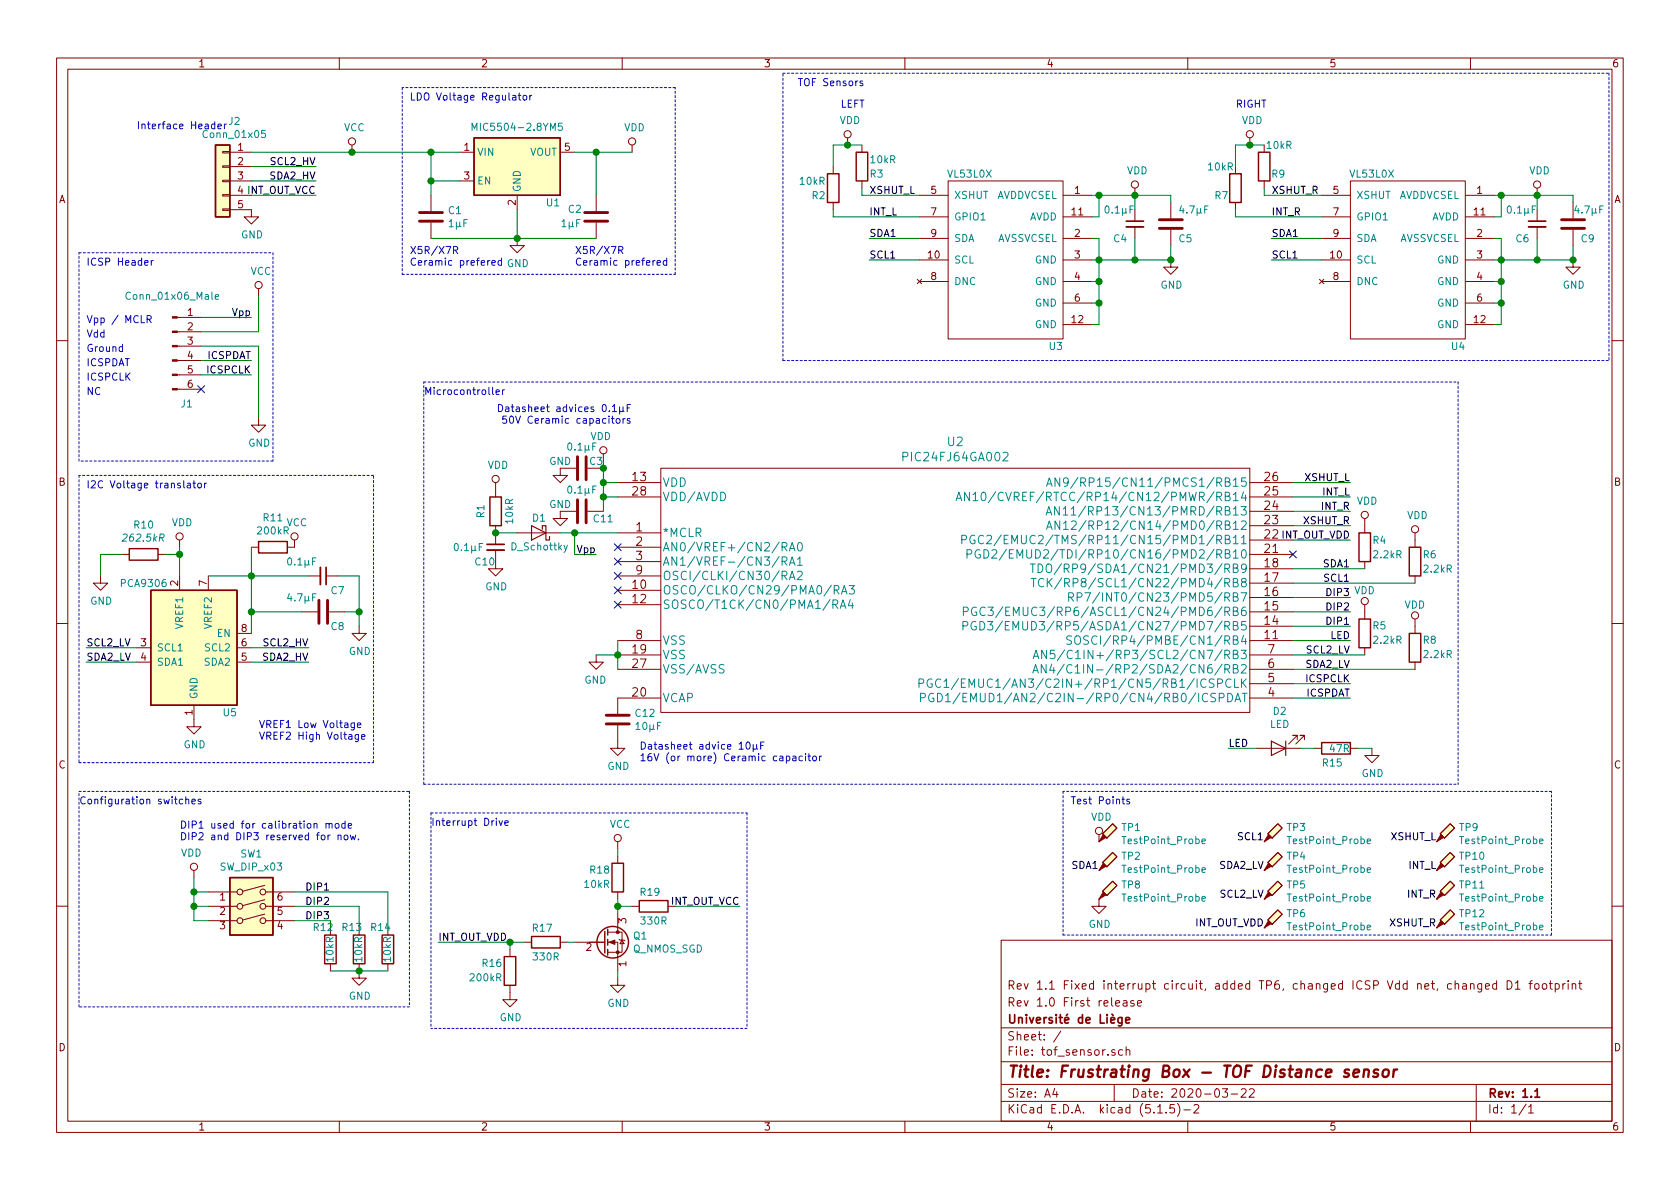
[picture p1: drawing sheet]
EESchema Schematic File Version 4
EELAYER 30 0
EELAYER END
$Descr A4 11693 8268
encoding utf-8
Sheet 1 1
Title "Frustrating Box - TOF Distance sensor"
Date "2020-03-22"
Rev "1.1"
Comp "Université de Liège"
Comment1 "Rev 1.0 First release"
Comment2 "Rev 1.1 Fixed interrupt circuit, added TP6, changed ICSP Vdd net, changed D1 footprint"
Comment3 ""
Comment4 ""
$EndDescr
$Comp
L distance_sensors:VL53L0X U3
U 1 1
P 7000 1600
F 0 "U3" H 7350 800 50  0000 C CNN
F 1 "VL53L0X" H 6750 2000 50  0000 C CNN
F 2 "footprints:VL53L0X" H 7000 1500 50  0001 C CNN
F 3 "" H 7000 1500 50  0001 C CNN
	1    7000 1600
	1    0    0    -1  
$EndComp
Text Label 9400 3950 2    50   ~ 0
SDA1
Text Label 9400 4050 2    50   ~ 0
SCL1
Text Label 9400 4650 2    50   ~ 0
SDA2_LV
$Comp
L Device:R R4
U 1 1
P 9500 3800
F 0 "R4" H 9550 3850 50  0000 L CNN
F 1 "2.2kR" H 9550 3750 50  0000 L CNN
F 2 "Resistors_SMD:R_1206_HandSoldering" V 9430 3800 50  0001 C CNN
F 3 "~" H 9500 3800 50  0001 C CNN
	1    9500 3800
	1    0    0    -1  
$EndComp
$Comp
L Device:R R6
U 1 1
P 9850 3900
F 0 "R6" H 9900 3950 50  0000 L CNN
F 1 "2.2kR" H 9900 3850 50  0000 L CNN
F 2 "Resistors_SMD:R_1206_HandSoldering" V 9780 3900 50  0001 C CNN
F 3 "~" H 9850 3900 50  0001 C CNN
	1    9850 3900
	1    0    0    -1  
$EndComp
$Comp
L Device:R R5
U 1 1
P 9500 4400
F 0 "R5" H 9550 4350 50  0000 L CNN
F 1 "2.2kR" H 9550 4450 50  0000 L CNN
F 2 "Resistors_SMD:R_1206_HandSoldering" V 9430 4400 50  0001 C CNN
F 3 "~" H 9500 4400 50  0001 C CNN
	1    9500 4400
	1    0    0    1   
$EndComp
$Comp
L Device:R R8
U 1 1
P 9850 4500
F 0 "R8" H 9900 4450 50  0000 L CNN
F 1 "2.2kR" H 9900 4550 50  0000 L CNN
F 2 "Resistors_SMD:R_1206_HandSoldering" V 9780 4500 50  0001 C CNN
F 3 "~" H 9850 4500 50  0001 C CNN
	1    9850 4500
	1    0    0    1   
$EndComp
Text Notes 5850 750  0    50   ~ 0
LEFT
Text Label 6050 1650 0    50   ~ 0
SDA1
Text Label 6050 1800 0    50   ~ 0
SCL1
Text Label 8850 1650 0    50   ~ 0
SDA1
Text Label 8850 1800 0    50   ~ 0
SCL1
$Comp
L power:VDD #PWR015
U 1 1
P 9500 3650
F 0 "#PWR015" H 9500 3500 50  0001 C CNN
F 1 "VDD" H 9517 3823 50  0000 C CNN
F 2 "" H 9500 3650 50  0001 C CNN
F 3 "" H 9500 3650 50  0001 C CNN
	1    9500 3650
	1    0    0    -1  
$EndComp
$Comp
L power:VDD #PWR017
U 1 1
P 9850 3750
F 0 "#PWR017" H 9850 3600 50  0001 C CNN
F 1 "VDD" H 9867 3923 50  0000 C CNN
F 2 "" H 9850 3750 50  0001 C CNN
F 3 "" H 9850 3750 50  0001 C CNN
	1    9850 3750
	1    0    0    -1  
$EndComp
$Comp
L power:VDD #PWR016
U 1 1
P 9500 4250
F 0 "#PWR016" H 9500 4100 50  0001 C CNN
F 1 "VDD" H 9500 4400 50  0000 C CNN
F 2 "" H 9500 4250 50  0001 C CNN
F 3 "" H 9500 4250 50  0001 C CNN
	1    9500 4250
	-1   0    0    -1  
$EndComp
$Comp
L power:VDD #PWR018
U 1 1
P 9850 4350
F 0 "#PWR018" H 9850 4200 50  0001 C CNN
F 1 "VDD" H 9850 4500 50  0000 C CNN
F 2 "" H 9850 4350 50  0001 C CNN
F 3 "" H 9850 4350 50  0001 C CNN
	1    9850 4350
	-1   0    0    -1  
$EndComp
Text Label 6050 1350 0    50   ~ 0
XSHUT_L
Text Label 8850 1350 0    50   ~ 0
XSHUT_R
Text Label 6050 1500 0    50   ~ 0
INT_L
Text Label 8850 1500 0    50   ~ 0
INT_R
Wire Wire Line
	8850 1800 9200 1800
Wire Wire Line
	8850 1650 9200 1650
Wire Wire Line
	6050 1800 6400 1800
Wire Wire Line
	6050 1650 6400 1650
$Comp
L power:GND #PWR010
U 1 1
P 4150 4550
F 0 "#PWR010" H 4150 4300 50  0001 C CNN
F 1 "GND" H 4155 4377 50  0000 C CNN
F 2 "" H 4150 4550 50  0001 C CNN
F 3 "" H 4150 4550 50  0001 C CNN
	1    4150 4550
	-1   0    0    -1  
$EndComp
Text Label 9400 3650 2    50   ~ 0
XSHUT_R
Text Label 9400 3550 2    50   ~ 0
INT_R
Text Label 9400 3350 2    50   ~ 0
XSHUT_L
Text Label 9400 3450 2    50   ~ 0
INT_L
$Comp
L Regulator_Linear:MIC5504-2.8YM5 U1
U 1 1
P 3600 1150
F 0 "U1" H 3850 900 50  0000 C CNN
F 1 "MIC5504-2.8YM5" H 3600 1426 50  0000 C CNN
F 2 "TO_SOT_Packages_SMD:SOT-23-5_HandSoldering" H 3600 750 50  0001 C CNN
F 3 "http://ww1.microchip.com/downloads/en/DeviceDoc/MIC550X.pdf" H 3350 1400 50  0001 C CNN
	1    3600 1150
	1    0    0    -1  
$EndComp
$Comp
L power:GND #PWR01
U 1 1
P 1750 1450
F 0 "#PWR01" H 1750 1200 50  0001 C CNN
F 1 "GND" H 1755 1277 50  0000 C CNN
F 2 "" H 1750 1450 50  0001 C CNN
F 3 "" H 1750 1450 50  0001 C CNN
	1    1750 1450
	1    0    0    -1  
$EndComp
$Comp
L power:GND #PWR07
U 1 1
P 3600 1650
F 0 "#PWR07" H 3600 1400 50  0001 C CNN
F 1 "GND" H 3605 1477 50  0000 C CNN
F 2 "" H 3600 1650 50  0001 C CNN
F 3 "" H 3600 1650 50  0001 C CNN
	1    3600 1650
	1    0    0    -1  
$EndComp
$Comp
L power:VDD #PWR09
U 1 1
P 4200 3200
F 0 "#PWR09" H 4200 3050 50  0001 C CNN
F 1 "VDD" H 4217 3373 50  0000 C CNN
F 2 "" H 4200 3200 50  0001 C CNN
F 3 "" H 4200 3200 50  0001 C CNN
	1    4200 3200
	-1   0    0    -1  
$EndComp
$Comp
L power:VDD #PWR08
U 1 1
P 4400 1050
F 0 "#PWR08" H 4400 900 50  0001 C CNN
F 1 "VDD" H 4417 1223 50  0000 C CNN
F 2 "" H 4400 1050 50  0001 C CNN
F 3 "" H 4400 1050 50  0001 C CNN
	1    4400 1050
	1    0    0    -1  
$EndComp
Wire Wire Line
	1750 1150 2200 1150
Wire Wire Line
	1750 1250 2200 1250
Text Label 2200 1150 2    50   ~ 0
SCL2_HV
Text Label 2200 1250 2    50   ~ 0
SDA2_HV
Wire Wire Line
	3200 1050 3000 1050
Wire Wire Line
	3000 1050 3000 1250
Wire Wire Line
	3000 1250 3200 1250
Wire Wire Line
	3000 1250 3000 1350
Connection ~ 3000 1250
$Comp
L Device:C C1
U 1 1
P 3000 1500
F 0 "C1" H 3115 1546 50  0000 L CNN
F 1 "1µF" H 3115 1455 50  0000 L CNN
F 2 "Capacitors_SMD:C_1206_HandSoldering" H 3038 1350 50  0001 C CNN
F 3 "~" H 3000 1500 50  0001 C CNN
	1    3000 1500
	1    0    0    -1  
$EndComp
Text Notes 2850 1850 0    50   ~ 0
X5R/X7R\nCeramic prefered
$Comp
L Device:C C2
U 1 1
P 4150 1500
F 0 "C2" H 4350 1450 50  0000 R CNN
F 1 "1µF" H 4400 1550 50  0000 R CNN
F 2 "Capacitors_SMD:C_1206_HandSoldering" H 4188 1350 50  0001 C CNN
F 3 "~" H 4150 1500 50  0001 C CNN
	1    4150 1500
	-1   0    0    1   
$EndComp
Text Notes 4000 1850 0    50   ~ 0
X5R/X7R\nCeramic prefered
Wire Wire Line
	4000 1050 4150 1050
Wire Wire Line
	4150 1050 4150 1350
Connection ~ 4150 1050
Wire Wire Line
	4150 1050 4400 1050
Wire Wire Line
	3000 1650 3600 1650
Connection ~ 3600 1650
Wire Wire Line
	3600 1650 4150 1650
Wire Wire Line
	3600 1450 3600 1650
Connection ~ 3000 1050
$Comp
L Interface:PCA9306 U5
U 1 1
P 1350 4500
F 0 "U5" H 1600 4050 50  0000 C CNN
F 1 "PCA9306" H 1000 4950 50  0000 C CNN
F 2 "Housings_SSOP:SSOP-8_2.95x2.8mm_Pitch0.65mm" H 950 4850 50  0001 C CNN
F 3 "http://www.ti.com/lit/ds/symlink/pca9306.pdf" H 1050 4950 50  0001 C CNN
	1    1350 4500
	1    0    0    -1  
$EndComp
Text Notes 1800 5150 0    50   ~ 0
VREF1 Low Voltage\nVREF2 High Voltage\n
Text Notes 5550 600  0    50   ~ 0
TOF Sensors
Text Notes 950  900  0    50   ~ 0
Interface Header
Text Notes 2850 700  0    50   ~ 0
LDO Voltage Regulator
Text Notes 600  3400 0    50   ~ 0
I2C Voltage translator
Wire Wire Line
	1750 4500 2150 4500
Wire Wire Line
	1750 4600 2150 4600
Text Label 2150 4500 2    50   ~ 0
SCL2_HV
Text Label 2150 4600 2    50   ~ 0
SDA2_HV
Wire Wire Line
	950  4500 600  4500
Wire Wire Line
	600  4600 950  4600
Text Label 600  4500 0    50   ~ 0
SCL2_LV
Text Label 600  4600 0    50   ~ 0
SDA2_LV
$Comp
L Device:R R11
U 1 1
P 1900 3800
F 0 "R11" V 1693 3800 50  0000 C CNN
F 1 "200kR" V 1784 3800 50  0000 C CNN
F 2 "Resistors_SMD:R_1206_HandSoldering" V 1830 3800 50  0001 C CNN
F 3 "~" H 1900 3800 50  0001 C CNN
	1    1900 3800
	0    1    1    0   
$EndComp
Wire Wire Line
	1450 4000 1750 4000
Wire Wire Line
	1750 4400 1750 4250
Connection ~ 1750 4000
$Comp
L power:VDD #PWR021
U 1 1
P 1250 3800
F 0 "#PWR021" H 1250 3650 50  0001 C CNN
F 1 "VDD" H 1268 3973 50  0000 C CNN
F 2 "" H 1250 3800 50  0001 C CNN
F 3 "" H 1250 3800 50  0001 C CNN
	1    1250 3800
	1    0    0    -1  
$EndComp
$Comp
L power:GND #PWR022
U 1 1
P 1350 5000
F 0 "#PWR022" H 1350 4750 50  0001 C CNN
F 1 "GND" H 1355 4827 50  0000 C CNN
F 2 "" H 1350 5000 50  0001 C CNN
F 3 "" H 1350 5000 50  0001 C CNN
	1    1350 5000
	1    0    0    -1  
$EndComp
Wire Wire Line
	1250 4000 1250 3850
Wire Wire Line
	1250 3850 1150 3850
Connection ~ 1250 3850
Wire Wire Line
	1250 3850 1250 3800
$Comp
L Device:R R10
U 1 1
P 1000 3850
F 0 "R10" V 793 3850 50  0000 C CNN
F 1 "262.5kR" V 884 3850 50  0000 C CIN
F 2 "Resistors_SMD:R_1206_HandSoldering" V 930 3850 50  0001 C CNN
F 3 "~" H 1000 3850 50  0001 C CNN
	1    1000 3850
	0    1    1    0   
$EndComp
Wire Wire Line
	850  3850 700  3850
Wire Wire Line
	700  3850 700  4000
$Comp
L power:GND #PWR020
U 1 1
P 700 4000
F 0 "#PWR020" H 700 3750 50  0001 C CNN
F 1 "GND" H 705 3827 50  0000 C CNN
F 2 "" H 700 4000 50  0001 C CNN
F 3 "" H 700 4000 50  0001 C CNN
	1    700  4000
	1    0    0    -1  
$EndComp
$Comp
L Device:C_Small C7
U 1 1
P 2250 4000
F 0 "C7" V 2350 4100 50  0000 C CNN
F 1 "0.1µF" V 2150 3850 50  0000 C CNN
F 2 "Capacitors_SMD:C_1206_HandSoldering" H 2250 4000 50  0001 C CNN
F 3 "~" H 2250 4000 50  0001 C CNN
	1    2250 4000
	0    1    1    0   
$EndComp
$Comp
L Device:C C8
U 1 1
P 2250 4250
F 0 "C8" V 2350 4350 50  0000 C CNN
F 1 "4.7µF" V 2150 4100 50  0000 C CNN
F 2 "Capacitors_SMD:C_1206_HandSoldering" H 2288 4100 50  0001 C CNN
F 3 "~" H 2250 4250 50  0001 C CNN
	1    2250 4250
	0    1    1    0   
$EndComp
Wire Wire Line
	1750 4000 1750 3800
Wire Wire Line
	1750 4000 2150 4000
Wire Wire Line
	2100 4250 1750 4250
Connection ~ 1750 4250
Wire Wire Line
	1750 4250 1750 4000
Wire Wire Line
	2350 4000 2500 4000
Wire Wire Line
	2500 4000 2500 4250
Wire Wire Line
	2500 4250 2400 4250
Wire Wire Line
	2500 4250 2500 4350
Connection ~ 2500 4250
$Comp
L power:GND #PWR026
U 1 1
P 2500 4350
F 0 "#PWR026" H 2500 4100 50  0001 C CNN
F 1 "GND" H 2505 4177 50  0000 C CNN
F 2 "" H 2500 4350 50  0001 C CNN
F 3 "" H 2500 4350 50  0001 C CNN
	1    2500 4350
	1    0    0    -1  
$EndComp
Wire Wire Line
	7600 1350 7650 1350
Connection ~ 7650 1350
Wire Wire Line
	7650 1950 7600 1950
$Comp
L Device:C C5
U 1 1
P 8150 1550
F 0 "C5" H 8200 1450 50  0000 L CNN
F 1 "4.7µF" H 8200 1650 50  0000 L CNN
F 2 "Capacitors_SMD:C_1206_HandSoldering" H 8188 1400 50  0001 C CNN
F 3 "~" H 8150 1550 50  0001 C CNN
	1    8150 1550
	1    0    0    -1  
$EndComp
$Comp
L Device:C_Small C4
U 1 1
P 7900 1550
F 0 "C4" H 7850 1450 50  0000 R CNN
F 1 "0.1µF" H 7900 1650 50  0000 R CNN
F 2 "Capacitors_SMD:C_1206_HandSoldering" H 7900 1550 50  0001 C CNN
F 3 "~" H 7900 1550 50  0001 C CNN
	1    7900 1550
	1    0    0    -1  
$EndComp
Wire Wire Line
	7650 1650 7650 1800
Wire Wire Line
	7600 1800 7650 1800
Connection ~ 7650 1800
Wire Wire Line
	7650 1800 7650 1950
Wire Wire Line
	7650 1950 7650 2100
Wire Wire Line
	7650 2100 7600 2100
Connection ~ 7650 1950
Wire Wire Line
	7650 2100 7650 2250
Wire Wire Line
	7650 2250 7600 2250
Connection ~ 7650 2100
Wire Wire Line
	7600 1650 7650 1650
Wire Wire Line
	7650 1800 7900 1800
Wire Wire Line
	7650 1500 7600 1500
Wire Wire Line
	7650 1350 7650 1500
Wire Wire Line
	8150 1700 8150 1800
Wire Wire Line
	8150 1400 8150 1350
Wire Wire Line
	7650 1350 7900 1350
Wire Wire Line
	7900 1450 7900 1350
Connection ~ 7900 1350
Wire Wire Line
	7900 1350 8150 1350
Wire Wire Line
	7900 1650 7900 1800
Connection ~ 7900 1800
Wire Wire Line
	7900 1800 8150 1800
$Comp
L power:GND #PWR014
U 1 1
P 8150 1800
F 0 "#PWR014" H 8150 1550 50  0001 C CNN
F 1 "GND" H 8155 1627 50  0000 C CNN
F 2 "" H 8150 1800 50  0001 C CNN
F 3 "" H 8150 1800 50  0001 C CNN
	1    8150 1800
	1    0    0    -1  
$EndComp
Connection ~ 8150 1800
$Comp
L distance_sensors:VL53L0X U4
U 1 1
P 9800 1600
F 0 "U4" H 10150 800 50  0000 C CNN
F 1 "VL53L0X" H 9550 2000 50  0000 C CNN
F 2 "footprints:VL53L0X" H 9800 1500 50  0001 C CNN
F 3 "" H 9800 1500 50  0001 C CNN
	1    9800 1600
	1    0    0    -1  
$EndComp
Text Notes 8600 750  0    50   ~ 0
RIGHT
Wire Wire Line
	10400 1350 10450 1350
Connection ~ 10450 1350
Wire Wire Line
	10450 1950 10400 1950
$Comp
L Device:C C9
U 1 1
P 10950 1550
F 0 "C9" H 11000 1450 50  0000 L CNN
F 1 "4.7µF" H 10950 1650 50  0000 L CNN
F 2 "Capacitors_SMD:C_1206_HandSoldering" H 10988 1400 50  0001 C CNN
F 3 "~" H 10950 1550 50  0001 C CNN
	1    10950 1550
	1    0    0    -1  
$EndComp
$Comp
L Device:C_Small C6
U 1 1
P 10700 1550
F 0 "C6" H 10650 1450 50  0000 R CNN
F 1 "0.1µF" H 10700 1650 50  0000 R CNN
F 2 "Capacitors_SMD:C_1206_HandSoldering" H 10700 1550 50  0001 C CNN
F 3 "~" H 10700 1550 50  0001 C CNN
	1    10700 1550
	1    0    0    -1  
$EndComp
Wire Wire Line
	10450 1650 10450 1800
Wire Wire Line
	10400 1800 10450 1800
Connection ~ 10450 1800
Wire Wire Line
	10450 1800 10450 1950
Wire Wire Line
	10450 1950 10450 2100
Wire Wire Line
	10450 2100 10400 2100
Connection ~ 10450 1950
Wire Wire Line
	10450 2100 10450 2250
Wire Wire Line
	10450 2250 10400 2250
Connection ~ 10450 2100
Wire Wire Line
	10400 1650 10450 1650
Wire Wire Line
	10450 1800 10700 1800
Wire Wire Line
	10450 1500 10400 1500
Wire Wire Line
	10450 1350 10450 1500
Wire Wire Line
	10950 1700 10950 1800
Wire Wire Line
	10950 1400 10950 1350
Wire Wire Line
	10450 1350 10700 1350
Wire Wire Line
	10700 1450 10700 1350
Connection ~ 10700 1350
Wire Wire Line
	10700 1350 10950 1350
Wire Wire Line
	10700 1650 10700 1800
Connection ~ 10700 1800
Wire Wire Line
	10700 1800 10950 1800
$Comp
L power:GND #PWR025
U 1 1
P 10950 1800
F 0 "#PWR025" H 10950 1550 50  0001 C CNN
F 1 "GND" H 10955 1627 50  0000 C CNN
F 2 "" H 10950 1800 50  0001 C CNN
F 3 "" H 10950 1800 50  0001 C CNN
	1    10950 1800
	1    0    0    -1  
$EndComp
Connection ~ 10950 1800
$Comp
L power:VDD #PWR013
U 1 1
P 7900 1350
F 0 "#PWR013" H 7900 1200 50  0001 C CNN
F 1 "VDD" H 7917 1523 50  0000 C CNN
F 2 "" H 7900 1350 50  0001 C CNN
F 3 "" H 7900 1350 50  0001 C CNN
	1    7900 1350
	1    0    0    -1  
$EndComp
$Comp
L power:VDD #PWR024
U 1 1
P 10700 1350
F 0 "#PWR024" H 10700 1200 50  0001 C CNN
F 1 "VDD" H 10717 1523 50  0000 C CNN
F 2 "" H 10700 1350 50  0001 C CNN
F 3 "" H 10700 1350 50  0001 C CNN
	1    10700 1350
	1    0    0    -1  
$EndComp
$Comp
L Device:R R3
U 1 1
P 6000 1150
F 0 "R3" H 6050 1100 50  0000 L CNN
F 1 "10kR" H 6050 1200 50  0000 L CNN
F 2 "Resistors_SMD:R_1206_HandSoldering" V 5930 1150 50  0001 C CNN
F 3 "~" H 6000 1150 50  0001 C CNN
	1    6000 1150
	1    0    0    -1  
$EndComp
$Comp
L Device:R R2
U 1 1
P 5800 1300
F 0 "R2" H 5750 1250 50  0000 R CNN
F 1 "10kR" H 5750 1350 50  0000 R CNN
F 2 "Resistors_SMD:R_1206_HandSoldering" V 5730 1300 50  0001 C CNN
F 3 "~" H 5800 1300 50  0001 C CNN
	1    5800 1300
	1    0    0    -1  
$EndComp
$Comp
L power:VDD #PWR011
U 1 1
P 5900 1000
F 0 "#PWR011" H 5900 850 50  0001 C CNN
F 1 "VDD" H 5917 1173 50  0000 C CNN
F 2 "" H 5900 1000 50  0001 C CNN
F 3 "" H 5900 1000 50  0001 C CNN
	1    5900 1000
	1    0    0    -1  
$EndComp
$Comp
L Device:R R9
U 1 1
P 8800 1150
F 0 "R9" H 8950 1100 50  0000 R CNN
F 1 "10kR" H 9000 1300 50  0000 R CNN
F 2 "Resistors_SMD:R_1206_HandSoldering" V 8730 1150 50  0001 C CNN
F 3 "~" H 8800 1150 50  0001 C CNN
	1    8800 1150
	1    0    0    -1  
$EndComp
$Comp
L Device:R R7
U 1 1
P 8600 1300
F 0 "R7" H 8450 1250 50  0000 L CNN
F 1 "10kR" H 8400 1450 50  0000 L CNN
F 2 "Resistors_SMD:R_1206_HandSoldering" V 8530 1300 50  0001 C CNN
F 3 "~" H 8600 1300 50  0001 C CNN
	1    8600 1300
	1    0    0    -1  
$EndComp
Wire Wire Line
	8600 1150 8600 1000
Wire Wire Line
	8600 1000 8700 1000
Connection ~ 8700 1000
Wire Wire Line
	8700 1000 8800 1000
$Comp
L power:VDD #PWR019
U 1 1
P 8700 1000
F 0 "#PWR019" H 8700 850 50  0001 C CNN
F 1 "VDD" H 8717 1173 50  0000 C CNN
F 2 "" H 8700 1000 50  0001 C CNN
F 3 "" H 8700 1000 50  0001 C CNN
	1    8700 1000
	1    0    0    -1  
$EndComp
$Comp
L Device:C C3
U 1 1
P 4050 3250
F 0 "C3" V 4000 3150 50  0000 C CNN
F 1 "0.1µF" V 3900 3250 50  0000 C CNN
F 2 "Capacitors_SMD:C_1206_HandSoldering" H 4088 3100 50  0001 C CNN
F 3 "~" H 4050 3250 50  0001 C CNN
	1    4050 3250
	0    -1   1    0   
$EndComp
$Comp
L power:GND #PWR012
U 1 1
P 3900 3250
F 0 "#PWR012" H 3900 3000 50  0001 C CNN
F 1 "GND" H 3900 3300 50  0000 C CNN
F 2 "" H 3900 3250 50  0001 C CNN
F 3 "" H 3900 3250 50  0001 C CNN
	1    3900 3250
	-1   0    0    -1  
$EndComp
Wire Wire Line
	5800 1500 5800 1450
Wire Wire Line
	6000 1350 6000 1300
Wire Wire Line
	5800 1150 5800 1000
Wire Wire Line
	5800 1000 5900 1000
Connection ~ 5900 1000
Wire Wire Line
	5900 1000 6000 1000
Wire Wire Line
	5800 1500 6400 1500
Wire Wire Line
	6000 1350 6400 1350
Wire Wire Line
	8800 1350 8800 1300
Wire Wire Line
	8800 1350 9200 1350
Wire Wire Line
	8600 1450 8600 1500
Wire Wire Line
	8600 1500 9200 1500
Wire Notes Line
	5450 2500 11200 2500
Wire Wire Line
	9000 3450 9400 3450
$Comp
L Connector:Conn_01x06_Male J1
U 1 1
P 1200 2400
F 0 "J1" H 1300 2000 50  0000 C CNN
F 1 "Conn_01x06_Male" H 1200 2750 50  0000 C CNN
F 2 "footprints:Conn_01x06_2.54mm_Horizontal_SMD_Handsoldered" H 1200 2400 50  0001 C CNN
F 3 "~" H 1200 2400 50  0001 C CNN
	1    1200 2400
	1    0    0    -1  
$EndComp
Text Notes 600  2250 0    50   ~ 0
Vpp / MCLR
Text Notes 600  2350 0    50   ~ 0
Vdd
Text Notes 600  2450 0    50   ~ 0
Ground
Text Notes 600  2550 0    50   ~ 0
ICSPDAT
Text Notes 600  2650 0    50   ~ 0
ICSPCLK
Text Notes 600  2750 0    50   ~ 0
NC
Wire Wire Line
	1400 2300 1800 2300
Wire Wire Line
	1800 2300 1800 2050
Wire Wire Line
	1400 2400 1800 2400
Wire Wire Line
	1800 2400 1800 2900
$Comp
L power:GND #PWR03
U 1 1
P 1800 2900
F 0 "#PWR03" H 1800 2650 50  0001 C CNN
F 1 "GND" H 1805 2727 50  0000 C CNN
F 2 "" H 1800 2900 50  0001 C CNN
F 3 "" H 1800 2900 50  0001 C CNN
	1    1800 2900
	1    0    0    -1  
$EndComp
Wire Wire Line
	1400 2500 1750 2500
Wire Wire Line
	1400 2600 1750 2600
NoConn ~ 1400 2700
Text Label 1750 2500 2    50   ~ 0
ICSPDAT
Text Label 1750 2600 2    50   ~ 0
ICSPCLK
Text Label 9400 4850 2    50   ~ 0
ICSPDAT
Text Label 9400 4750 2    50   ~ 0
ICSPCLK
Wire Notes Line
	1900 1750 1900 3200
Wire Notes Line
	1900 3200 550  3200
Wire Notes Line
	550  3200 550  1750
Wire Notes Line
	550  1750 1900 1750
Text Notes 600  1850 0    50   ~ 0
ICSP Header
Wire Notes Line
	2800 600  2800 1900
Wire Notes Line
	2800 1900 4700 1900
Wire Notes Line
	4700 1900 4700 600 
Wire Notes Line
	4700 600  2800 600 
Wire Notes Line
	550  3300 550  5300
Wire Notes Line
	550  5300 2600 5300
Wire Notes Line
	2600 5300 2600 3300
Wire Notes Line
	2600 3300 550  3300
$Comp
L power:VCC #PWR0102
U 1 1
P 2050 3800
F 0 "#PWR0102" H 2050 3650 50  0001 C CNN
F 1 "VCC" H 2067 3973 50  0000 C CNN
F 2 "" H 2050 3800 50  0001 C CNN
F 3 "" H 2050 3800 50  0001 C CNN
	1    2050 3800
	1    0    0    -1  
$EndComp
Wire Wire Line
	9400 4850 9000 4850
Wire Wire Line
	9400 4750 9000 4750
$Comp
L power:VCC #PWR0101
U 1 1
P 2450 1050
F 0 "#PWR0101" H 2450 900 50  0001 C CNN
F 1 "VCC" H 2467 1223 50  0000 C CNN
F 2 "" H 2450 1050 50  0001 C CNN
F 3 "" H 2450 1050 50  0001 C CNN
	1    2450 1050
	1    0    0    -1  
$EndComp
Wire Wire Line
	2450 1050 3000 1050
Wire Notes Line
	5450 2500 5450 500 
$Comp
L Device:C C11
U 1 1
P 4050 3550
F 0 "C11" V 4100 3400 50  0000 C CNN
F 1 "0.1µF" V 3900 3550 50  0000 C CNN
F 2 "Capacitors_SMD:C_1206_HandSoldering" H 4088 3400 50  0001 C CNN
F 3 "~" H 4050 3550 50  0001 C CNN
	1    4050 3550
	0    -1   1    0   
$EndComp
$Comp
L power:GND #PWR05
U 1 1
P 3900 3550
F 0 "#PWR05" H 3900 3300 50  0001 C CNN
F 1 "GND" H 3900 3600 50  0000 C CNN
F 2 "" H 3900 3550 50  0001 C CNN
F 3 "" H 3900 3550 50  0001 C CNN
	1    3900 3550
	-1   0    0    -1  
$EndComp
Wire Wire Line
	4200 3200 4200 3250
Wire Wire Line
	9400 3650 9000 3650
Text Label 1750 2200 2    50   ~ 0
Vpp
Wire Wire Line
	1750 2200 1400 2200
Wire Wire Line
	9500 4550 9000 4550
Text Label 9400 4550 2    50   ~ 0
SCL2_LV
Wire Wire Line
	9000 3550 9400 3550
Connection ~ 4200 3250
NoConn ~ 4300 4000
NoConn ~ 4300 4100
NoConn ~ 19650 2850
Wire Wire Line
	9000 4650 9850 4650
Wire Wire Line
	9000 3350 9400 3350
Text Notes 4400 2950 2    50   ~ 0
Datasheet advices 0.1µF\n50V Ceramic capacitors
$Comp
L Device:C C12
U 1 1
P 4300 5000
F 0 "C12" H 4415 5046 50  0000 L CNN
F 1 "10µF" H 4415 4955 50  0000 L CNN
F 2 "Capacitors_SMD:C_1206_HandSoldering" H 4338 4850 50  0001 C CNN
F 3 "~" H 4300 5000 50  0001 C CNN
	1    4300 5000
	1    0    0    -1  
$EndComp
Text Notes 4450 5300 0    50   ~ 0
Datasheet advice 10µF\n16V (or more) Ceramic capacitor\n
$Comp
L power:GND #PWR06
U 1 1
P 4300 5150
F 0 "#PWR06" H 4300 4900 50  0001 C CNN
F 1 "GND" H 4305 4977 50  0000 C CNN
F 2 "" H 4300 5150 50  0001 C CNN
F 3 "" H 4300 5150 50  0001 C CNN
	1    4300 5150
	1    0    0    -1  
$EndComp
Wire Wire Line
	1750 1050 2450 1050
Connection ~ 2450 1050
NoConn ~ 4300 4200
Wire Notes Line
	5450 500  11200 500 
Wire Notes Line
	11200 500  11200 2500
$Comp
L Switch:SW_DIP_x03 SW1
U 1 1
P 1750 6400
F 0 "SW1" H 1750 6867 50  0000 C CNN
F 1 "SW_DIP_x03" H 1750 6776 50  0000 C CNN
F 2 "footprints:DIP_Switch_CTS_219_Series_Gull_Wing_HandSoldered" H 1750 6400 50  0001 C CNN
F 3 "~" H 1750 6400 50  0001 C CNN
	1    1750 6400
	1    0    0    -1  
$EndComp
Text Notes 1250 5850 0    50   ~ 0
DIP1 used for calibration mode\nDIP2 and DIP3 reserved for now.
Wire Wire Line
	1450 6200 1350 6200
Wire Wire Line
	1350 6200 1350 6300
Wire Wire Line
	1350 6300 1450 6300
Wire Wire Line
	1350 6300 1350 6400
Wire Wire Line
	1350 6400 1450 6400
Connection ~ 1350 6300
$Comp
L power:VDD #PWR023
U 1 1
P 1350 6100
F 0 "#PWR023" H 1350 5950 50  0001 C CNN
F 1 "VDD" H 1367 6273 50  0000 C CNN
F 2 "" H 1350 6100 50  0001 C CNN
F 3 "" H 1350 6100 50  0001 C CNN
	1    1350 6100
	-1   0    0    -1  
$EndComp
Wire Wire Line
	1350 6100 1350 6200
Connection ~ 1350 6200
Wire Wire Line
	2050 6200 2700 6200
Text Label 2300 6200 2    50   ~ 0
DIP1
Text Label 2300 6300 2    50   ~ 0
DIP2
Text Label 2300 6400 2    50   ~ 0
DIP3
Wire Wire Line
	2300 6400 2050 6400
Wire Wire Line
	2050 6300 2500 6300
$Comp
L Device:R R13
U 1 1
P 2500 6600
F 0 "R13" H 2550 6450 50  0000 C CNN
F 1 "10kR" V 2500 6600 50  0000 C CNN
F 2 "Resistors_SMD:R_1206_HandSoldering" V 2430 6600 50  0001 C CNN
F 3 "~" H 2500 6600 50  0001 C CNN
	1    2500 6600
	-1   0    0    1   
$EndComp
$Comp
L Device:R R14
U 1 1
P 2700 6600
F 0 "R14" H 2750 6450 50  0000 C CNN
F 1 "10kR" V 2700 6600 50  0000 C CNN
F 2 "Resistors_SMD:R_1206_HandSoldering" V 2630 6600 50  0001 C CNN
F 3 "~" H 2700 6600 50  0001 C CNN
	1    2700 6600
	-1   0    0    1   
$EndComp
$Comp
L Device:R R12
U 1 1
P 2300 6600
F 0 "R12" H 2350 6450 50  0000 C CNN
F 1 "10kR" V 2300 6600 50  0000 C CNN
F 2 "Resistors_SMD:R_1206_HandSoldering" V 2230 6600 50  0001 C CNN
F 3 "~" H 2300 6600 50  0001 C CNN
	1    2300 6600
	-1   0    0    1   
$EndComp
Wire Wire Line
	2700 6450 2700 6200
Wire Wire Line
	2500 6300 2500 6450
Wire Wire Line
	2300 6450 2300 6400
$Comp
L power:GND #PWR027
U 1 1
P 2500 6750
F 0 "#PWR027" H 2500 6500 50  0001 C CNN
F 1 "GND" H 2505 6577 50  0000 C CNN
F 2 "" H 2500 6750 50  0001 C CNN
F 3 "" H 2500 6750 50  0001 C CNN
	1    2500 6750
	1    0    0    -1  
$EndComp
Wire Wire Line
	2700 6750 2500 6750
Connection ~ 2500 6750
Wire Wire Line
	2500 6750 2300 6750
Wire Wire Line
	4300 4450 4300 4550
Text Label 4150 3850 2    50   ~ 0
Vpp
$Comp
L Device:D_Schottky D1
U 1 1
P 3750 3700
F 0 "D1" H 3800 3600 50  0000 R CNN
F 1 "D_Schottky" H 3950 3800 50  0000 R CNN
F 2 "Diode_SMD:D_SOD-323_HandSoldering" H 3750 3700 50  0001 C CNN
F 3 "~" H 3750 3700 50  0001 C CNN
	1    3750 3700
	-1   0    0    1   
$EndComp
$Comp
L power:GND #PWR0103
U 1 1
P 3450 3900
F 0 "#PWR0103" H 3450 3650 50  0001 C CNN
F 1 "GND" H 3455 3727 50  0000 C CNN
F 2 "" H 3450 3900 50  0001 C CNN
F 3 "" H 3450 3900 50  0001 C CNN
	1    3450 3900
	1    0    0    -1  
$EndComp
$Comp
L Device:C_Small C10
U 1 1
P 3450 3800
F 0 "C10" H 3300 3700 50  0000 L CNN
F 1 "0.1µF" H 3150 3800 50  0000 L CNN
F 2 "Capacitors_SMD:C_1206_HandSoldering" H 3450 3800 50  0001 C CNN
F 3 "~" H 3450 3800 50  0001 C CNN
	1    3450 3800
	1    0    0    -1  
$EndComp
$Comp
L power:VDD #PWR04
U 1 1
P 3450 3400
F 0 "#PWR04" H 3450 3250 50  0001 C CNN
F 1 "VDD" H 3467 3573 50  0000 C CNN
F 2 "" H 3450 3400 50  0001 C CNN
F 3 "" H 3450 3400 50  0001 C CNN
	1    3450 3400
	1    0    0    -1  
$EndComp
$Comp
L Device:R R1
U 1 1
P 3450 3550
F 0 "R1" V 3550 3550 50  0000 C CNN
F 1 "10kR" V 3350 3550 50  0000 C CNN
F 2 "Resistors_SMD:R_1206_HandSoldering" V 3380 3550 50  0001 C CNN
F 3 "~" H 3450 3550 50  0001 C CNN
	1    3450 3550
	-1   0    0    1   
$EndComp
Wire Wire Line
	3600 3700 3450 3700
Connection ~ 3450 3700
Wire Wire Line
	4200 3250 4200 3350
Wire Wire Line
	3900 3700 4000 3700
Wire Wire Line
	4300 3450 4200 3450
Connection ~ 4200 3450
Wire Wire Line
	4200 3450 4200 3550
Wire Wire Line
	4300 3350 4200 3350
Connection ~ 4200 3350
Wire Wire Line
	4200 3350 4200 3450
NoConn ~ 4300 3800
NoConn ~ 4300 3900
Connection ~ 4300 4550
Wire Wire Line
	4300 4550 4300 4650
Wire Wire Line
	4300 4550 4150 4550
Wire Wire Line
	9000 3950 9500 3950
Wire Wire Line
	9000 4050 9850 4050
Wire Wire Line
	9000 4350 9400 4350
Wire Wire Line
	9400 4250 9000 4250
Wire Wire Line
	9000 4150 9400 4150
Text Label 9400 4350 2    50   ~ 0
DIP1
Text Label 9400 4250 2    50   ~ 0
DIP2
Text Label 9400 4150 2    50   ~ 0
DIP3
NoConn ~ 9000 3850
Wire Notes Line
	2950 5450 2950 2650
Wire Notes Line
	2950 2650 10150 2650
Wire Notes Line
	10150 2650 10150 5450
Wire Notes Line
	2950 5450 10150 5450
Text Notes 2950 2750 0    50   ~ 0
Microcontroller
Wire Notes Line
	2850 5500 2850 7000
Wire Notes Line
	2850 7000 550  7000
Wire Notes Line
	550  7000 550  5500
Wire Notes Line
	550  5500 2850 5500
Text Notes 550  5600 0    50   ~ 0
Configuration switches
Wire Wire Line
	9000 3750 9400 3750
Text Label 9400 3750 2    50   ~ 0
INT_OUT_VDD
$Comp
L Connector_Generic:Conn_01x05 J2
U 1 1
P 1550 1250
F 0 "J2" H 1468 1667 50  0000 C CNN
F 1 "Conn_01x05" H 1468 1576 50  0000 C CNN
F 2 "footprints:SolderWirePad_01x05_2-5mmDrill_HandSoldering" H 1550 1250 50  0001 C CNN
F 3 "~" H 1550 1250 50  0001 C CNN
	1    1550 1250
	-1   0    0    -1  
$EndComp
Wire Wire Line
	1750 1350 2200 1350
Text Label 2200 1350 2    50   ~ 0
INT_OUT_VCC
Wire Wire Line
	9000 4450 9400 4450
Text Label 9400 4450 2    50   ~ 0
LED
Text Label 8550 5200 0    50   ~ 0
LED
Wire Wire Line
	8550 5200 8750 5200
$Comp
L Device:LED D2
U 1 1
P 8900 5200
F 0 "D2" H 8892 4945 50  0000 C CNN
F 1 "LED" H 8892 5036 50  0000 C CNN
F 2 "LEDs:LED_1206_HandSoldering" H 8900 5200 50  0001 C CNN
F 3 "~" H 8900 5200 50  0001 C CNN
	1    8900 5200
	-1   0    0    1   
$EndComp
Wire Wire Line
	9050 5200 9150 5200
$Comp
L Device:R R15
U 1 1
P 9300 5200
F 0 "R15" V 9400 5150 50  0000 L CNN
F 1 "47R" V 9300 5100 50  0000 L CNN
F 2 "Resistors_SMD:R_1206_HandSoldering" V 9230 5200 50  0001 C CNN
F 3 "~" H 9300 5200 50  0001 C CNN
	1    9300 5200
	0    -1   1    0   
$EndComp
Wire Wire Line
	9450 5200 9550 5200
$Comp
L power:GND #PWR028
U 1 1
P 9550 5200
F 0 "#PWR028" H 9550 4950 50  0001 C CNN
F 1 "GND" H 9555 5027 50  0000 C CNN
F 2 "" H 9550 5200 50  0001 C CNN
F 3 "" H 9550 5200 50  0001 C CNN
	1    9550 5200
	1    0    0    -1  
$EndComp
$Comp
L Connector:TestPoint_Probe TP1
U 1 1
P 7650 5850
F 0 "TP1" H 7803 5951 50  0000 L CNN
F 1 "TestPoint_Probe" H 7803 5860 50  0000 L CNN
F 2 "Measurement_Points:Measurement_Point_Round-SMD-Pad_Small" H 7850 5850 50  0001 C CNN
F 3 "~" H 7850 5850 50  0001 C CNN
	1    7650 5850
	1    0    0    -1  
$EndComp
Text Label 7650 6050 2    50   ~ 0
SDA1
Text Label 8800 5850 2    50   ~ 0
SCL1
Text Label 8800 6050 2    50   ~ 0
SDA2_LV
Text Label 8800 6250 2    50   ~ 0
SCL2_LV
$Comp
L power:GND #PWR030
U 1 1
P 7650 6250
F 0 "#PWR030" H 7650 6000 50  0001 C CNN
F 1 "GND" H 7655 6077 50  0000 C CNN
F 2 "" H 7650 6250 50  0001 C CNN
F 3 "" H 7650 6250 50  0001 C CNN
	1    7650 6250
	1    0    0    -1  
$EndComp
$Comp
L Connector:TestPoint_Probe TP2
U 1 1
P 7650 6050
F 0 "TP2" H 7803 6151 50  0000 L CNN
F 1 "TestPoint_Probe" H 7803 6060 50  0000 L CNN
F 2 "Measurement_Points:Test_Point_Keystone_5010-5014_Multipurpose" H 7850 6050 50  0001 C CNN
F 3 "~" H 7850 6050 50  0001 C CNN
	1    7650 6050
	1    0    0    -1  
$EndComp
$Comp
L Connector:TestPoint_Probe TP3
U 1 1
P 8800 5850
F 0 "TP3" H 8953 5951 50  0000 L CNN
F 1 "TestPoint_Probe" H 8953 5860 50  0000 L CNN
F 2 "Measurement_Points:Test_Point_Keystone_5010-5014_Multipurpose" H 9000 5850 50  0001 C CNN
F 3 "~" H 9000 5850 50  0001 C CNN
	1    8800 5850
	1    0    0    -1  
$EndComp
$Comp
L Connector:TestPoint_Probe TP4
U 1 1
P 8800 6050
F 0 "TP4" H 8953 6151 50  0000 L CNN
F 1 "TestPoint_Probe" H 8953 6060 50  0000 L CNN
F 2 "Measurement_Points:Test_Point_Keystone_5010-5014_Multipurpose" H 9000 6050 50  0001 C CNN
F 3 "~" H 9000 6050 50  0001 C CNN
	1    8800 6050
	1    0    0    -1  
$EndComp
$Comp
L Connector:TestPoint_Probe TP5
U 1 1
P 8800 6250
F 0 "TP5" H 8953 6351 50  0000 L CNN
F 1 "TestPoint_Probe" H 8953 6260 50  0000 L CNN
F 2 "Measurement_Points:Test_Point_Keystone_5010-5014_Multipurpose" H 9000 6250 50  0001 C CNN
F 3 "~" H 9000 6250 50  0001 C CNN
	1    8800 6250
	1    0    0    -1  
$EndComp
$Comp
L Connector:TestPoint_Probe TP8
U 1 1
P 7650 6250
F 0 "TP8" H 7803 6351 50  0000 L CNN
F 1 "TestPoint_Probe" H 7803 6260 50  0000 L CNN
F 2 "Measurement_Points:Test_Point_Keystone_5010-5014_Multipurpose" H 7850 6250 50  0001 C CNN
F 3 "~" H 7850 6250 50  0001 C CNN
	1    7650 6250
	1    0    0    -1  
$EndComp
Text Label 10000 6450 2    50   ~ 0
XSHUT_R
Text Label 10000 6250 2    50   ~ 0
INT_R
Text Label 10000 5850 2    50   ~ 0
XSHUT_L
Text Label 10000 6050 2    50   ~ 0
INT_L
$Comp
L Connector:TestPoint_Probe TP9
U 1 1
P 10000 5850
F 0 "TP9" H 10153 5951 50  0000 L CNN
F 1 "TestPoint_Probe" H 10153 5860 50  0000 L CNN
F 2 "Measurement_Points:Test_Point_Keystone_5010-5014_Multipurpose" H 10200 5850 50  0001 C CNN
F 3 "~" H 10200 5850 50  0001 C CNN
	1    10000 5850
	1    0    0    -1  
$EndComp
$Comp
L Connector:TestPoint_Probe TP10
U 1 1
P 10000 6050
F 0 "TP10" H 10153 6151 50  0000 L CNN
F 1 "TestPoint_Probe" H 10153 6060 50  0000 L CNN
F 2 "Measurement_Points:Test_Point_Keystone_5010-5014_Multipurpose" H 10200 6050 50  0001 C CNN
F 3 "~" H 10200 6050 50  0001 C CNN
	1    10000 6050
	1    0    0    -1  
$EndComp
$Comp
L Connector:TestPoint_Probe TP11
U 1 1
P 10000 6250
F 0 "TP11" H 10153 6351 50  0000 L CNN
F 1 "TestPoint_Probe" H 10153 6260 50  0000 L CNN
F 2 "Measurement_Points:Test_Point_Keystone_5010-5014_Multipurpose" H 10200 6250 50  0001 C CNN
F 3 "~" H 10200 6250 50  0001 C CNN
	1    10000 6250
	1    0    0    -1  
$EndComp
$Comp
L Connector:TestPoint_Probe TP12
U 1 1
P 10000 6450
F 0 "TP12" H 10153 6551 50  0000 L CNN
F 1 "TestPoint_Probe" H 10153 6460 50  0000 L CNN
F 2 "Measurement_Points:Test_Point_Keystone_5010-5014_Multipurpose" H 10200 6450 50  0001 C CNN
F 3 "~" H 10200 6450 50  0001 C CNN
	1    10000 6450
	1    0    0    -1  
$EndComp
Wire Wire Line
	4000 3850 4000 3700
Wire Wire Line
	4000 3850 4150 3850
Connection ~ 4000 3700
Wire Wire Line
	4000 3700 4300 3700
$Comp
L power:VDD #PWR029
U 1 1
P 7650 5850
F 0 "#PWR029" H 7650 5700 50  0001 C CNN
F 1 "VDD" H 7667 6023 50  0000 C CNN
F 2 "" H 7650 5850 50  0001 C CNN
F 3 "" H 7650 5850 50  0001 C CNN
	1    7650 5850
	1    0    0    -1  
$EndComp
Wire Notes Line
	3000 5650 5200 5650
Wire Notes Line
	5200 7150 3000 7150
Text Notes 3000 5750 0    50   ~ 0
Interrupt Drive
Wire Notes Line
	10800 6500 10800 5500
Wire Notes Line
	10800 5500 7400 5500
Wire Notes Line
	7400 5500 7400 6500
Wire Notes Line
	7400 6500 10800 6500
Text Notes 7450 5600 0    50   ~ 0
Test Points
$Comp
L PIC24FJ64GA702:PIC24FJ64GA002 U2
U 1 1
P 4600 3250
F 0 "U2" H 6650 3437 60  0000 C CNN
F 1 "PIC24FJ64GA002" H 6650 3331 60  0000 C CNN
F 2 "Package_SO:SOIC-28W_7.5x17.9mm_P1.27mm" H 4900 1850 60  0001 C CNN
F 3 "" H 5100 2500 60  0000 C CNN
	1    4600 3250
	1    0    0    -1  
$EndComp
$Comp
L power:VCC #PWR02
U 1 1
P 1800 2050
F 0 "#PWR02" H 1800 1900 50  0001 C CNN
F 1 "VCC" H 1817 2223 50  0000 C CNN
F 2 "" H 1800 2050 50  0001 C CNN
F 3 "" H 1800 2050 50  0001 C CNN
	1    1800 2050
	1    0    0    -1  
$EndComp
Wire Wire Line
	4300 6750 4300 6800
Wire Wire Line
	4300 6300 4300 6350
Connection ~ 4300 6300
Wire Wire Line
	4300 6300 4400 6300
Wire Wire Line
	4300 6250 4300 6300
Wire Wire Line
	4300 5950 4300 5900
Wire Wire Line
	3950 6550 4000 6550
Wire Wire Line
	4700 6300 5150 6300
$Comp
L Device:R R19
U 1 1
P 4550 6300
F 0 "R19" V 4450 6250 50  0000 L CNN
F 1 "330R" V 4650 6200 50  0000 L CNN
F 2 "Resistors_SMD:R_1206_HandSoldering" V 4480 6300 50  0001 C CNN
F 3 "~" H 4550 6300 50  0001 C CNN
	1    4550 6300
	0    -1   1    0   
$EndComp
$Comp
L power:VCC #PWR032
U 1 1
P 4300 5900
F 0 "#PWR032" H 4300 5750 50  0001 C CNN
F 1 "VCC" H 4317 6073 50  0000 C CNN
F 2 "" H 4300 5900 50  0001 C CNN
F 3 "" H 4300 5900 50  0001 C CNN
	1    4300 5900
	1    0    0    -1  
$EndComp
$Comp
L Device:R R16
U 1 1
P 3550 6750
F 0 "R16" H 3600 6700 50  0000 L CNN
F 1 "200kR" H 3600 6800 50  0000 L CNN
F 2 "Resistors_SMD:R_1206_HandSoldering" V 3480 6750 50  0001 C CNN
F 3 "~" H 3550 6750 50  0001 C CNN
	1    3550 6750
	-1   0    0    1   
$EndComp
Wire Wire Line
	3550 6550 3550 6600
$Comp
L power:GND #PWR031
U 1 1
P 3550 6900
F 0 "#PWR031" H 3550 6650 50  0001 C CNN
F 1 "GND" H 3555 6727 50  0000 C CNN
F 2 "" H 3550 6900 50  0001 C CNN
F 3 "" H 3550 6900 50  0001 C CNN
	1    3550 6900
	1    0    0    -1  
$EndComp
Text Label 3050 6550 0    50   ~ 0
INT_OUT_VDD
Text Label 5150 6300 2    50   ~ 0
INT_OUT_VCC
$Comp
L Device:R R17
U 1 1
P 3800 6550
F 0 "R17" V 3700 6500 50  0000 L CNN
F 1 "330R" V 3900 6450 50  0000 L CNN
F 2 "Resistors_SMD:R_1206_HandSoldering" V 3730 6550 50  0001 C CNN
F 3 "~" H 3800 6550 50  0001 C CNN
	1    3800 6550
	0    -1   1    0   
$EndComp
Wire Wire Line
	3650 6550 3550 6550
Connection ~ 3550 6550
Wire Wire Line
	3050 6550 3550 6550
$Comp
L Device:R R18
U 1 1
P 4300 6100
F 0 "R18" H 4350 6050 50  0000 L CNN
F 1 "10kR" H 4350 6150 50  0000 L CNN
F 2 "Resistors_SMD:R_1206_HandSoldering" V 4230 6100 50  0001 C CNN
F 3 "~" H 4300 6100 50  0001 C CNN
	1    4300 6100
	-1   0    0    1   
$EndComp
$Comp
L power:GND #PWR033
U 1 1
P 4300 6800
F 0 "#PWR033" H 4300 6550 50  0001 C CNN
F 1 "GND" H 4305 6627 50  0000 C CNN
F 2 "" H 4300 6800 50  0001 C CNN
F 3 "" H 4300 6800 50  0001 C CNN
	1    4300 6800
	1    0    0    -1  
$EndComp
Wire Notes Line
	5200 5650 5200 7150
Wire Notes Line
	3000 5650 3000 7150
$Comp
L Device:Q_NMOS_SGD Q1
U 1 1
P 4200 6550
F 0 "Q1" H 4404 6596 50  0000 L CNN
F 1 "Q_NMOS_SGD" H 4404 6505 50  0000 L CNN
F 2 "TO_SOT_Packages_SMD:TSOT-23_HandSoldering" H 4400 6650 50  0001 C CNN
F 3 "~" H 4200 6550 50  0001 C CNN
	1    4200 6550
	1    0    0    -1  
$EndComp
Text Label 8800 6450 2    50   ~ 0
INT_OUT_VDD
$Comp
L Connector:TestPoint_Probe TP6
U 1 1
P 8800 6450
F 0 "TP6" H 8953 6551 50  0000 L CNN
F 1 "TestPoint_Probe" H 8953 6460 50  0000 L CNN
F 2 "Measurement_Points:Test_Point_Keystone_5010-5014_Multipurpose" H 9000 6450 50  0001 C CNN
F 3 "~" H 9000 6450 50  0001 C CNN
	1    8800 6450
	1    0    0    -1  
$EndComp
$EndSCHEMATC
